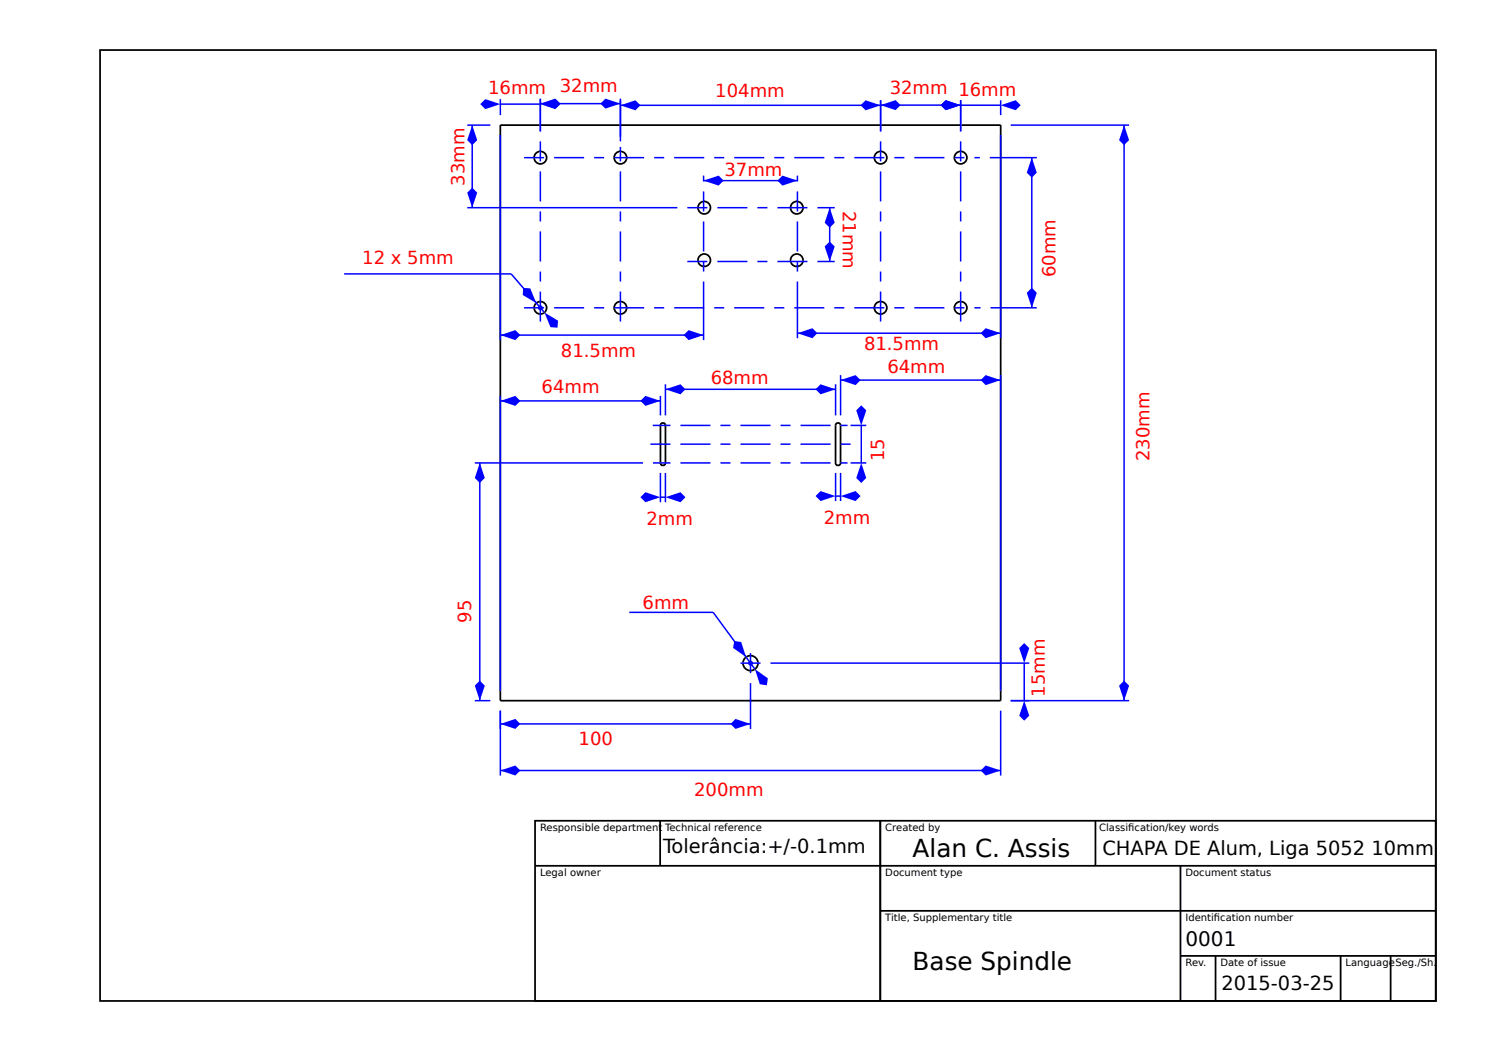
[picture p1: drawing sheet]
<svg xmlns="http://www.w3.org/2000/svg" width="297mm" height="210mm" viewBox="0 0 297 210" stroke-linecap="round" stroke-linejoin="round" font-family="sans-serif">
<g fill="none" stroke="#000" stroke-width=".35">
<path d="M20 10h267v190h-267zM100 25h100v115h-100zM132.1 84.7l.5-.2 .3 .2 .1 .3v7.5l-.1 .3-.3 .2-.5-.2-.1-.3zM167.1 84.7l.5-.2 .3 .2 .1 .3v7.5l-.1 .3-.3 .2-.5-.2-.1-.3z"/>
<circle cx="108" cy="31.5" r="1.25"/>
<circle cx="124" cy="31.5" r="1.25"/>
<circle cx="176" cy="31.5" r="1.25"/>
<circle cx="192" cy="31.5" r="1.25"/>
<circle cx="140.8" cy="52" r="1.25"/>
<circle cx="140.8" cy="41.5" r="1.25"/>
<circle cx="159.3" cy="52" r="1.25"/>
<circle cx="159.3" cy="41.5" r="1.25"/>
<circle cx="108" cy="61.5" r="1.25"/>
<circle cx="124" cy="61.5" r="1.25"/>
<circle cx="176" cy="61.5" r="1.25"/>
<circle cx="192" cy="61.5" r="1.25"/>
<circle cx="150" cy="132.5" r="1.5"/>
</g>
<g fill="none" stroke="#00f" stroke-width=".3">
<path d="M104.8 31.5h4M108 28.2v4.1M108 34.2v6M110.8 31.5h6M118.7 31.5h2.1M122.8 31.5h6M130.7 31.5h2.1M134.8 31.5h6M140.6 38.3v4M142.7 31.5h2.1M146.7 31.5h6M154.7 31.5h2.1"/>
<path d="M158.7 31.5h6.1M159.4 38.3v4M166.7 31.5h2.1M170.8 31.5h5.9M178.7 31.5h2.1M182.7 31.5h6M190.7 31.5h2.1M192 28.2v4.1M192 34.2v6M194.7 31.5h1.1M108 42.3v2M108 46.2v6"/>
<path d="M108 54.3v2M108 58.2v6M137.4 41.5h4M137.4 52.2h4M140.6 44.3v6M140.6 52.2v2.1M143.4 41.5h6M143.4 52.2h6M151.4 41.5h2M151.4 52.2h2M155.4 41.5h6M155.4 52.2h6"/>
<path d="M159.4 44.3v6M159.4 52.2v2.1M192 42.3v2M192 46.2v6M192 54.3v2M192 58.2v6M104.8 61.5h4M110.8 61.5h6M118.7 61.5h2.1M122.8 61.5h6M130.7 61.5h2.1M134.8 61.5h6"/>
<path d="M142.7 61.5h2.1M146.7 61.5h6M154.7 61.5h2.1M158.7 61.5h6.1M166.7 61.5h2.1M170.8 61.5h5.9M178.7 61.5h2.1M182.7 61.5h6M190.7 61.5h2.1M194.7 61.5h1.3M130 88.7h4M132 94.5v5.8"/>
<path d="M132 99.3h1M133 94.5v5.8M136 88.7h6M144 88.7h2M148 88.7h6M156 88.7h2M160 88.7h6M168 88.7h2"/>
</g>
<g fill="#00f">
<path d="M129 98.3l3 1-3 1-1-1z"/>
<path d="M133 99.3l3-1 1 1-1 1z"/>
</g>
<path d="M167 94.5v5.6M167 99.1h1M168 94.5v5.6" fill="none" stroke="#00f" stroke-width=".3"/>
<g fill="#00f">
<path d="M163 99.1l1-1 3 1-3 1z"/>
<path d="M168 99.1l3-1 1 1-1 1z"/>
</g>
<path d="M197.8 31.5h9.4M206.2 31.5v30M198 61.5h9.2M148 132.5h4M150 130.5v4" fill="none" stroke="#00f" stroke-width=".3"/>
<g fill="#00f">
<path d="M206.2 31.5l1 3-1 1-1-1z"/>
<path d="M206.2 57.5l1 1-1 3-1-3z"/>
</g>
<path d="M108 19.7v6.6M124 19.7v8.5M108 20.7h16" fill="none" stroke="#00f" stroke-width=".3"/>
<g fill="#00f">
<path d="M120 20.7l1-1 3 1-3 1z"/>
<path d="M108 20.7l3-1 1 1-1 1z"/>
</g>
<g fill="none" stroke="#00f" stroke-width=".3">
<path d="M124 29.4v2.9M124 34.2v6M176 20v6.3M176 28.2v4.1M176 34.2v6M176 21h16M192 20v6.3M124 42.3v2M124 46.2v6M124 54.3v2M124 58.2v6M176 42.3v2"/>
<path d="M176 46.2v6M176 54.3v2M176 58.2v6"/>
</g>
<g fill="#00f">
<path d="M176 21l3-1 1 1-1 1z"/>
<path d="M189 20l3 1-3 1-1-1z"/>
</g>
<path d="M100 19.8v3.2M108 19.8v6.5M100 20.8h8" fill="none" stroke="#00f" stroke-width=".3"/>
<g fill="#00f">
<path d="M108 20.8l3-1 1 1-1 1z"/>
<path d="M96 20.8l1-1 3 1-3 1z"/>
</g>
<path d="M192 20v6.3M192 21h8M200 20v3" fill="none" stroke="#00f" stroke-width=".3"/>
<g fill="#00f">
<path d="M189 20l3 1-3 1-1-1z"/>
<path d="M200 21l3-1 1 1-1 1z"/>
</g>
<path d="M163.4 41.5h3.4M163.4 52.2h3.4M165.8 41.5v10.7" fill="none" stroke="#00f" stroke-width=".3"/>
<g fill="#00f">
<path d="M165.8 41.5l1 3-1 1-1-1z"/>
<path d="M164.8 49.2l1-.9 1 .9-1 3z"/>
</g>
<path d="M124 20v7.4M124 21h52M176 20v6.3" fill="none" stroke="#00f" stroke-width=".3"/>
<g fill="#00f">
<path d="M124 21l3-1 1 1-1 1z"/>
<path d="M172 21l1-1 3 1-3 1z"/>
</g>
<path d="M170 85h3.1M170 92.5h3.1M172.1 85v7.5" fill="none" stroke="#00f" stroke-width=".3"/>
<g fill="#00f">
<path d="M172.1 81l1 1-1 3-1-3z"/>
<path d="M172.1 92.5l1 3-1 1-1-1z"/>
</g>
<g fill="none" stroke="#00f" stroke-width=".3">
<path d="M130.5 85h3.5M130.5 92.5h3.5M136 92.5h6M136 85h6M144 92.5h2M144 85h2M148 92.5h6M148 85h6M156 92.5h2M156 85h2M160 92.5h6M160 85h6"/>
<path d="M168 92.5h1.4M168 85h1.4M154 132.5h51.7M204.7 132.5v7.5M202 140h3.7"/>
</g>
<g fill="#00f">
<path d="M203.7 129.5l1-1 1 1-1 3z"/>
<path d="M204.7 140l1 3-1 1-1-1z"/>
</g>
<path d="M150 136.5v9.1M100 142v3.6M100 144.6h50" fill="none" stroke="#00f" stroke-width=".3"/>
<g fill="#00f">
<path d="M146 144.6l1-1 3 1-3 1z"/>
<path d="M100 144.6l3-1 1 1-1 1z"/>
</g>
<path d="M94.9 92.5h33.6M95.9 92.5v47.5M94.9 140h3.1" fill="none" stroke="#00f" stroke-width=".3"/>
<g fill="#00f">
<path d="M95.9 136l1 1-1 3-1-3z"/>
<path d="M95.9 92.5l1 3-1 1-1-1z"/>
</g>
<path d="M100 79.1v58.9M132 79.1v3.9M100 80.1h32" fill="none" stroke="#00f" stroke-width=".3"/>
<g fill="#00f">
<path d="M100 80.1l3-1 1 1-1 1z"/>
<path d="M129 79.1l3 1-3 1-1-1z"/>
</g>
<path d="M168 74.9v8.1M168 75.9h32M200 74.9v63.1" fill="none" stroke="#00f" stroke-width=".3"/>
<g fill="#00f">
<path d="M196 75.9l1-1 3 1-3 1z"/>
<path d="M168 75.9l3-1 1 1-1 1z"/>
</g>
<path d="M133 76.8v6.2M133 77.8h34M167 76.8v6.2" fill="none" stroke="#00f" stroke-width=".3"/>
<g fill="#00f">
<path d="M133 77.8l3-1 1 1-1 1z"/>
<path d="M163 77.8l1-1 3 1-3 1z"/>
</g>
<path d="M100 27v41M140.6 56.3v11.7M100 67h40.6" fill="none" stroke="#00f" stroke-width=".3"/>
<g fill="#00f">
<path d="M137.6 66l3 1-3 1-1-1z"/>
<path d="M100 67l3-1 1 1-1 1z"/>
</g>
<path d="M200 27v40.6M159.4 56.3v11.3M159.4 66.6h40.6" fill="none" stroke="#00f" stroke-width=".3"/>
<g fill="#00f">
<path d="M159.4 66.6l3-1 1 1-1 1z"/>
<path d="M196 66.6l1-1 3 1-3 1z"/>
</g>
<path d="M93.4 25h4.6M94.4 25v16.5M93.4 41.5h42" fill="none" stroke="#00f" stroke-width=".3"/>
<g fill="#00f">
<path d="M94.4 25l1 3-1 1-1-1z"/>
<path d="M94.4 37.5l1 1-1 3-1-3z"/>
</g>
<path d="M100 142v13M100 154h100M200 142v13" fill="none" stroke="#00f" stroke-width=".3"/>
<g fill="#00f">
<path d="M100 154l3-1 1 1-1 1z"/>
<path d="M196 154l1-1 3 1-3 1z"/>
</g>
<path d="M140.6 35.1v1.2M140.6 36.1h18.8M159.4 35.1v1.2" fill="none" stroke="#00f" stroke-width=".3"/>
<g fill="#00f">
<path d="M140.6 36.1l3-1 1 1-1 1z"/>
<path d="M155.4 36.1l1-1 3 1-3 1z"/>
</g>
<path d="M202 25h23.7M224.7 25v115M202 140h23.7" fill="none" stroke="#00f" stroke-width=".3"/>
<g fill="#00f">
<path d="M224.7 25l1 3-1 1-1-1z"/>
<path d="M224.7 136l1 1-1 3-1-3z"/>
<circle cx="150" cy="132.5" r=".5"/>
</g>
<path d="M142.5 122.4l8.4 11.3z" fill="#000" stroke="#00f" stroke-width=".3"/>
<g fill="#00f">
<path d="M146.7 128.1l1.4 .2 1 3-2.6-1.8z"/>
<path d="M150.9 133.7l2.6 1.8-.2 1.4-1.4-.2z"/>
</g>
<path d="M125.8 122.4h16.7" fill="none" stroke="#00f" stroke-width=".3"/>
<circle cx="108" cy="61.5" r=".5" fill="#00f"/>
<path d="M102.2 54.7l6.6 7.7z" fill="#000" stroke="#00f" stroke-width=".3"/>
<g fill="#00f">
<path d="M104.6 57.5l1.4 .1 1.2 3-2.7-1.7z"/>
<path d="M108.8 62.4l2.7 1.7-.1 1.4-1.4-.1z"/>
</g>
<path d="M68.8 54.7h33.4" fill="none" stroke="#00f" stroke-width=".3"/>
<path d="M106.9 164h180v36h-180zM106.9 173h180M131.9 164v9M175.9 164v36M218.9 164v9M235.9 173v27M175.9 182h111M235.9 191h51M242.9 191v9M267.9 191v9M277.9 191v9" fill="none" stroke="#000" stroke-width=".35"/>
<g font-size="4.9">
<text x="182.4" y="171.3">Alan C. Assis</text>
<text x="182.4" y="193.8">Base Spindle</text>
</g>
<text font-size="4" x="236.9" y="189">0001</text>
<g font-size="3.9">
<text x="132.5" y="170.5">Tolerância:+/-0.1mm</text>
<text x="220.3" y="170.9">CHAPA DE Alum, Liga 5052 10mm</text>
<text x="244.2" y="197.9">2015-03-25</text>
</g>
<g font-size="3.6" fill="#f00">
<text x="97.6" y="18.8">16mm</text>
<text x="111.9" y="18.4">32mm</text>
<text x="143" y="19.3">104mm</text>
<text x="177.8" y="18.8">32mm 16mm</text>
<text x="144.8" y="35.2">37mm</text>
<text x="92.9" y="37.1" transform="rotate(-90 92.9 37.1)">33mm</text>
<text x="168.5" y="42.1" transform="rotate(90 168.5 42.1)">21mm</text>
<text x="72.4" y="52.7">12 x 5mm</text>
<text x="210.9" y="55.4" transform="rotate(-90 210.9 55.4)">60mm</text>
<text x="112.1" y="71.3">81.5mm</text>
<text x="172.7" y="70">81.5mm</text>
<text x="142" y="76.7">68mm</text>
<text x="177.4" y="74.6">64mm</text>
<text x="108.2" y="78.5">64mm</text>
<text x="176.7" y="92.1" transform="rotate(-90 176.7 92.1)">15</text>
<text x="229.7" y="92.2" transform="rotate(-90 229.7 92.2)">230mm</text>
<text x="129.2" y="104.9">2mm</text>
<text x="164.6" y="104.7">2mm</text>
<text x="94.2" y="124.5" transform="rotate(-90 94.2 124.5)">95</text>
<text x="128.4" y="121.7">6mm</text>
<text x="208.9" y="139.2" transform="rotate(-90 208.9 139.2)">15mm</text>
<text x="115.6" y="148.9">100</text>
<text x="138.7" y="159">200mm</text>
</g>
<g font-size="2">
<text x="107.9" y="166">Responsible department Technical reference</text>
<text x="176.9" y="166">Created by</text>
<text x="219.7" y="166">Classifcation/key words</text>
<text x="225.5" y="166">i</text>
<text x="107.9" y="175">Legal owner</text>
<text x="176.9" y="175">Document type</text>
<text x="236.9" y="175">Document status</text>
<text x="176.9" y="184">Title, Supplementary title</text>
<text x="236.9" y="184">Identifcation number</text>
<text x="242.6" y="184">i</text>
<text x="236.9" y="193">Rev.</text>
<text x="243.9" y="193">Date of issue</text>
<text x="268.9" y="193">LanguageSeg./Sh.</text>
</g>
</svg>
